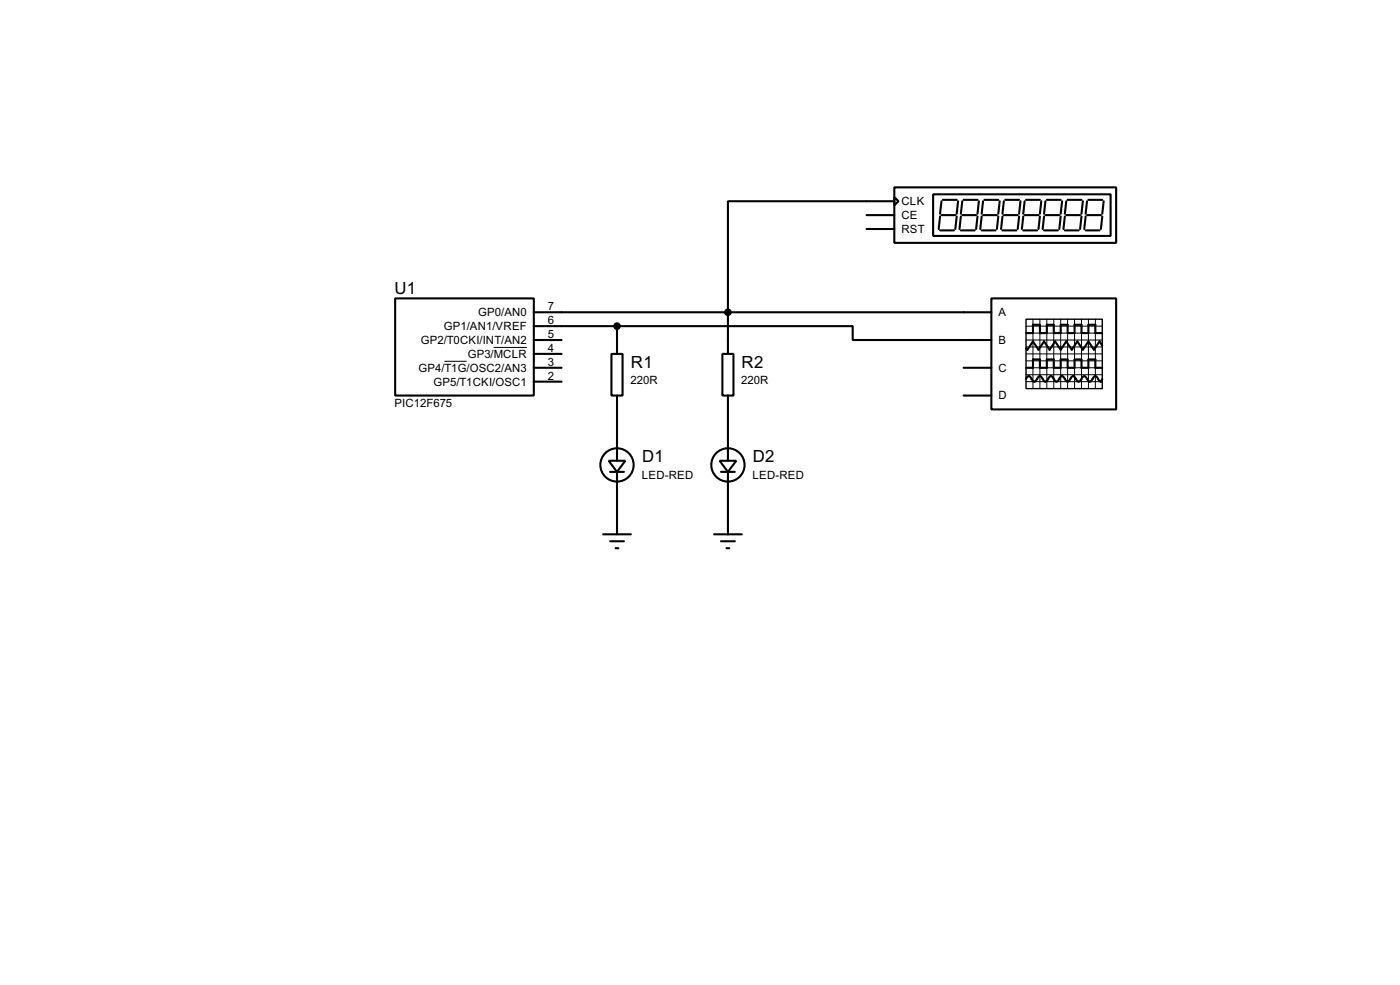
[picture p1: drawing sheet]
<svg xmlns="http://www.w3.org/2000/svg" width="256mm" height="180mm" viewBox="0 0 256 180" stroke-linecap="round" stroke-linejoin="round" font-family="sans-serif">
<g fill="none" stroke="#000" stroke-width=".38">
<path d="M158.7 39.4h5.1M163.8 34.3h40.7v10.1h-40.7zM163.8 36.1l.8 .7-.8 .8zM163.8 36.8h-30.5v28M170.9 35.6h32.6v7.6h-32.6zM172.2 39.6l-.2 2.3M172.5 36.8l-.3 2.3M172.5 39.4h2.5M172.7 36.6h2.6M175.3 39.6l-.3 2.3M175.5 36.8l-.2 2.3M176 39.6l-.2 2.3"/>
<path d="M176.3 39.4h2.5M176.3 36.8l-.3 2.3M176.5 36.6h2.6M179.1 39.6l-.3 2.3M179.3 36.8l-.2 2.3M179.8 39.6l-.2 2.3M180.1 39.4h2.5M180.1 36.8l-.3 2.3M180.3 36.6h2.6M182.9 39.6l-.3 2.3M183.1 36.8l-.2 2.3M183.6 39.6l-.2 2.3"/>
<path d="M183.9 39.4h2.5M183.9 36.8l-.3 2.3M184.1 36.6h2.6M186.7 39.6l-.3 2.3M186.9 36.8l-.2 2.3M187.5 39.6l-.3 2.3M187.7 39.4h2.5M187.7 36.8l-.2 2.3M188 36.6h2.5M190.5 39.6l-.3 2.3M190.8 36.8l-.3 2.3M191.3 39.6l-.3 2.3"/>
<path d="M191.5 39.4h2.6M191.5 36.8l-.2 2.3M191.8 36.6h2.5M194.3 39.6l-.2 2.3M194.6 36.8l-.3 2.3M195.1 39.6l-.3 2.3M195.3 39.4h2.6M195.3 36.8l-.2 2.3M195.6 36.6h2.5M198.1 39.6l-.2 2.3M198.4 36.8l-.3 2.3M198.9 39.6l-.3 2.3"/>
<path d="M199.1 39.4h2.6M199.1 36.8l-.2 2.3M199.4 36.6h2.5M201.9 39.6l-.2 2.3M202.2 36.8l-.3 2.3M72.4 54.6h25.4v17.8h-25.4zM97.8 57.1h83.8M97.8 59.7h15.2M113 59.7h43.2v2.5h25.4M113 59.7v5.1M158.7 41.9h5.1M172.2 42.2h2.6"/>
<path d="M176 42.2h2.6M179.8 42.2h2.6M181.6 54.6h22.9v20.3h-22.9zM183.6 42.2h2.6M187.5 42.2h2.5M191.3 42.2h2.5M195.1 42.2h2.5M198.9 42.2h2.5M97.8 69.8h5.1M97.8 67.3h5.1M97.8 64.8h5.1M97.8 62.2h5.1"/>
<path d="M112 64.8h2v7.6h-2zM113 72.4v11.9M132.3 64.8h2.1v7.6h-2.1zM133.3 72.4v11.9M176.5 67.3h5.1M176.5 72.4h5.1M188 69.3l.2-.3 .3-.2 .2 .2 .5 .7 .3 .1 .2-.1 .5-.7 .3-.2 .2 .2 .6 .7 .2 .1 .3-.1 .5-.7 .2-.2 .3 .2 .5 .7 .2 .1 .3-.1 .5-.7 .3-.2 .2 .2 .5 .7 .3 .1 .2-.1 .5-.7 .3-.2 .2 .2 .5 .7 .3 .1 .3-.1 .5-.7 .2-.2 .3 .2 .5 .7 .2 .1 .3-.1 .5-.7 .3-.2 .2 .2 .5 .7 .3 .1 .2-.5M188 67.3h1.2v-1.5h1.3v1.5h1.3v-1.5h1.2v1.5h1.3v-1.5h1.3v1.5h1.2v-1.5h1.3v1.5h1.3v-1.5h1.3v1.5h1.2M188 61h1.2v-1.6h1.3v1.6h1.3v-1.6h1.2v1.6h1.3v-1.6h1.3v1.6h1.2v-1.6h1.3v1.6h1.3v-1.6h1.3v1.6h1.2M201.9 63.2l-.5-.7-1 1.5-1-1.5-1 1.5-1-1.5-1.1 1.5-1-1.5-1 1.5-1-1.5-1 1.5-1-1.5-1.1 1.5-1-1.5-1 1.5-.2-.2M110.5 97.8h5.1M111.5 84.3h3.1l-1.6 2.1z"/>
<path d="M111.8 86.4h2.5M111.8 99.1h2.5M113 86.4v11.4M130.8 97.8h5.1M131.8 84.3h3.1l-1.6 2.1zM132.1 86.4h2.5M132.1 99.1h2.5M133.3 86.4v11.4M112.8 100.3h.5M133.1 100.3h.5"/>
<circle cx="113" cy="85.1" r="3"/>
<circle cx="133.3" cy="85.1" r="3"/>
</g>
<g fill="none" stroke="#000" stroke-width=".18">
<path d="M188 59.7h13.9M189.2 58.4v12.7M190.5 58.4v12.7M191.8 58.4v12.7M193 58.4v12.7M194.3 58.4v12.7M195.6 58.4v12.7M196.8 58.4v12.7M198.1 58.4v12.7M199.4 58.4v12.7M200.7 58.4v12.7M81.4 66.1h4.1"/>
<path d="M90.4 63.6h6.1M188 62.2h13.9M188 61h13.9M188 63.5h13.9M188 66h13.9M188 67.3h13.9M188 68.6h13.9M188 69.8h13.9M188 64.8h13.9"/>
</g>
<path d="M188 58.4h13.9v12.7h-13.9z" fill="none" stroke="#000" stroke-width=".25"/>
<g fill="#000" stroke="#000" stroke-width=".38">
<circle cx="113" cy="59.7" r=".51"/>
<circle cx="133.3" cy="57.1" r=".51"/>
</g>
<g font-size="3.4">
<text x="72.3" y="53.8">U1</text>
<text x="115.6" y="67.4">R1</text>
<text x="135.9" y="67.4">R2</text>
<text x="117.6" y="84.6">D1</text>
<text x="137.9" y="84.6">D2</text>
</g>
<g font-size="2.3">
<text x="165.1" y="37.5">CLK</text>
<text x="165.1" y="40.1">CE</text>
<text x="165.1" y="42.6">RST</text>
<text x="87.6" y="57.9">GP0/AN0</text>
<text x="100.3" y="56.8">7</text>
<text x="100.3" y="59.3">6</text>
<text x="182.9" y="57.9">A</text>
<text x="77.1" y="62.9">GP2/T0CKI/INT/AN2</text>
<text x="81.3" y="60.4">GP1/AN1/VREF</text>
<text x="85.7" y="65.5">GP3/MCLR</text>
<text x="100.3" y="64.4">4</text>
<text x="100.3" y="61.8">5</text>
<text x="182.9" y="62.9">B</text>
<text x="76.7" y="68">GP4/T1G/OSC2/AN3</text>
<text x="79.4" y="70.6">GP5/T1CKI/OSC1</text>
<text x="100.3" y="69.5">2</text>
<text x="100.3" y="66.9">3</text>
<text x="115.5" y="70.3">220R</text>
<text x="135.8" y="70.3">220R</text>
<text x="182.9" y="68">C</text>
<text x="72.3" y="74.5">PIC12F675</text>
<text x="182.9" y="73.1">D</text>
<text x="117.6" y="87.6">LED-RED</text>
<text x="137.9" y="87.6">LED-RED</text>
</g>
</svg>
